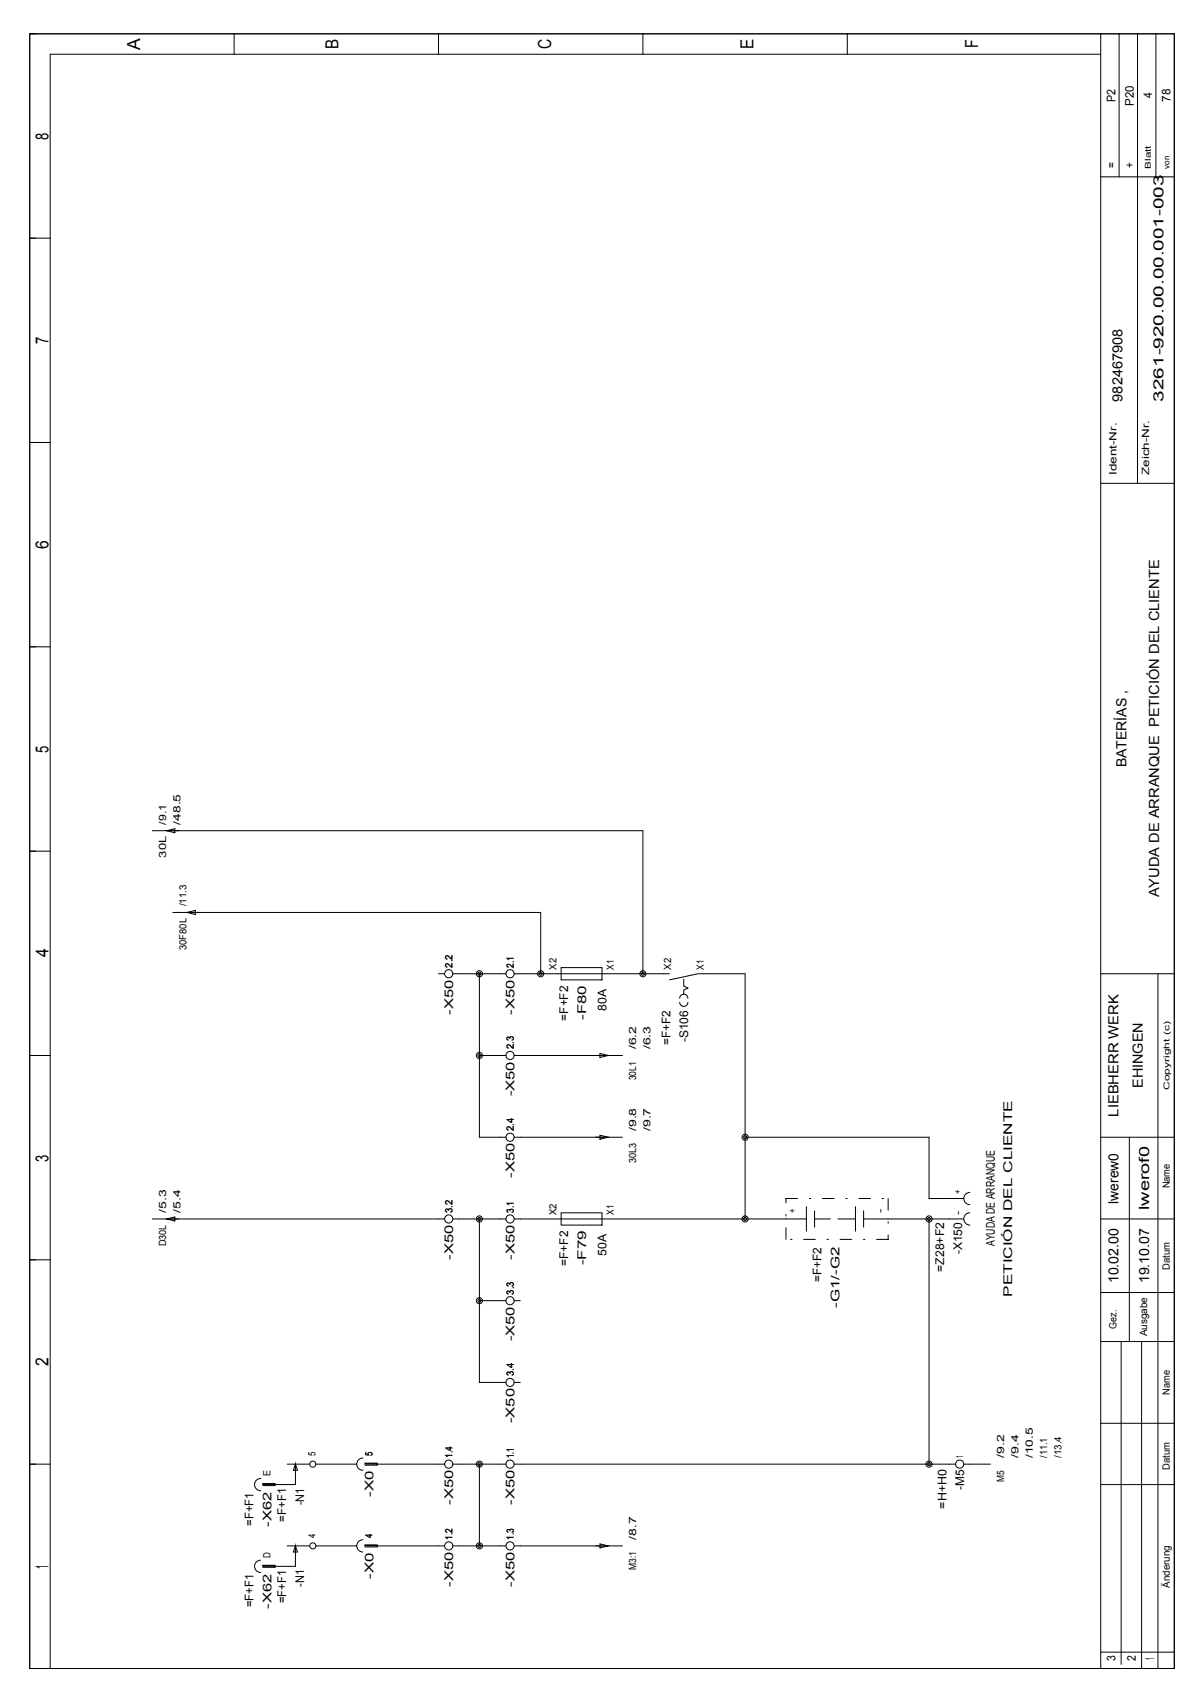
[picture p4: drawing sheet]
<svg xmlns="http://www.w3.org/2000/svg" width="210mm" height="297mm" viewBox="0 0 210 297" stroke-linecap="round" stroke-linejoin="round" font-family="sans-serif">
<g fill="none" stroke="#000" stroke-width=".18">
<path d="M5.2 6h201.8v288.1h-201.8zM41.3 6v3.6M77.3 6v3.6M113.3 6v3.6M149.3 6v3.6M194 9.6h-185.2v284.5M194 6v288.1M197.2 6v25.2M200.5 6v79.2M203.7 6v25.2M194 31.2h13M5.2 42h3.6"/>
<path d="M5.2 78h3.6M194 85.2h13M5.2 114h3.6M5.2 150h3.6M26.9 146.4h86.4v25.3M29.4 146.4l1.4-.3v.7zM30.5 160.9h64.8v10.8M33 160.9l1.4-.4v.7zM77.3 171.7h1.1M79.8 171.7h9.4M84.5 171.7v28.8h4.7M98.9 170.6h7.2v2.1h-7.2z"/>
<path d="M118 171.7h-27.4M118 172.7l5-1h8.3v43.2M119.8 176.7a.72 .72 0 0 0 .7 .7 .72 .72 0 0 0 .7-.7M119.8 176a.72 .72 0 0 1 .7-.7 .72 .72 0 0 1 .7 .7M120.5 173.8l.7 .4-.7 .3v.8M194 171.7h13M204.1 171.7v122.4M5.2 186.1h3.6M84.5 186.1h4.7M90.6 186.1h19.1M105.7 185.7l1.5 .4-1.5 .3zM26.9 214.9h51.5"/>
<path d="M29.4 214.9l1.4-.4v.7zM79.8 214.9h9.4M84.5 214.9v28.8h4.7M98.9 213.8h7.2v2.2h-7.2zM105.7 200.1l1.5 .4-1.5 .3zM109.7 200.5h-19.1M131.3 200.5h32.4v10.8h6.2M142.1 214.9h-51.5M142.1 212.7v4.3M143.6 213.4v2.9M150.8 212.7v4.3M152.2 214.9h17.7"/>
<path d="M152.2 213.4v2.9M163.7 214.9v43.2M170.9 210.2a1.08 1.08 0 0 0-1 1.1 1.08 1.08 0 0 0 1 1.1M170.9 213.8a1.08 1.08 0 0 0-1 1.1 1.08 1.08 0 0 0 1 1.1M194 214.9h13M194 200.5h13M199 200.5v36M5.2 222.1h3.6M84.5 229.3h4.7M90.6 229.3h1.1M194 236.5h13M194 227.9h13"/>
<path d="M197.6 236.5v56.9M201.2 236.5v57.6M5.2 258.1h3.6M50.6 258.1h4M52.1 258.1l.3 1.1h-.7l.4-1.1v3.6h-5.8v-.2h2.2v.4h-2.2M55.7 258.1h7.2M64 257a1.08 1.08 0 0 0-1.1 1.1 1.08 1.08 0 0 0 1.1 1.1M78.4 258.1h-14.1v-.2h2.2v.4h-2.2M79.8 258.1h9.4M84.5 258.1v14.4M90.6 258.1h77.8M90.6 243.7h1.1"/>
<path d="M169.9 258.1h4.6M194 250.9h13M45.9 275a1.08 1.08 0 0 0-1 1.1 1.08 1.08 0 0 0 1 1.1M45.9 260.6a1.08 1.08 0 0 0-1 1.1 1.08 1.08 0 0 0 1 1.1M50.6 272.5h4M52.1 272.5l.3 1.1h-.7l.4-1.1v3.6h-5.8v-.2h2.2v.4h-2.2M55.7 272.5h7.2M64 271.4a1.08 1.08 0 0 0-1.1 1.1 1.08 1.08 0 0 0 1.1 1.1M78.4 272.5h-14.1v-.2h2.2v.4h-2.2M79.8 272.5h9.4M90.6 272.5h19.1M105.7 272.2l1.5 .3-1.5 .4z"/>
<path d="M194 261.7h13M194 291.2h13"/>
<circle cx="79.1" cy="171.7" r=".72"/>
<circle cx="84.5" cy="171.7" r=".27"/>
<circle cx="84.5" cy="171.7" r=".54"/>
<circle cx="89.9" cy="171.7" r=".72"/>
<circle cx="95.3" cy="171.7" r=".54"/>
<circle cx="95.3" cy="171.7" r=".27"/>
<circle cx="113.3" cy="171.7" r=".27"/>
<circle cx="113.3" cy="171.7" r=".54"/>
<circle cx="84.5" cy="186.1" r=".54"/>
<circle cx="84.5" cy="186.1" r=".27"/>
<circle cx="89.9" cy="186.1" r=".72"/>
<circle cx="79.1" cy="214.9" r=".72"/>
<circle cx="84.5" cy="214.9" r=".54"/>
<circle cx="84.5" cy="214.9" r=".27"/>
<circle cx="89.9" cy="214.9" r=".72"/>
<circle cx="89.9" cy="200.5" r=".72"/>
<circle cx="131.3" cy="214.9" r=".54"/>
<circle cx="131.3" cy="200.5" r=".27"/>
<circle cx="131.3" cy="200.5" r=".54"/>
<circle cx="131.3" cy="214.9" r=".27"/>
<circle cx="163.7" cy="214.9" r=".27"/>
<circle cx="163.7" cy="214.9" r=".54"/>
<circle cx="84.5" cy="229.3" r=".54"/>
<circle cx="84.5" cy="229.3" r=".27"/>
<circle cx="89.9" cy="229.3" r=".72"/>
<circle cx="55.1" cy="258.1" r=".54"/>
<circle cx="79.1" cy="258.1" r=".72"/>
<circle cx="84.5" cy="258.1" r=".54"/>
<circle cx="84.5" cy="258.1" r=".27"/>
<circle cx="89.9" cy="243.7" r=".72"/>
<circle cx="89.9" cy="258.1" r=".72"/>
<circle cx="163.7" cy="258.1" r=".27"/>
<circle cx="163.7" cy="258.1" r=".54"/>
<circle cx="169.1" cy="258.1" r=".72"/>
<circle cx="55.1" cy="272.5" r=".54"/>
<circle cx="79.1" cy="272.5" r=".72"/>
<circle cx="84.5" cy="272.5" r=".54"/>
<circle cx="84.5" cy="272.5" r=".27"/>
<circle cx="89.9" cy="272.5" r=".72"/>
</g>
<path d="M120.5 173.8v-1.2M150.8 214.9h-7.2" fill="none" stroke="#000" stroke-width=".18" stroke-dasharray="3.1 1.3"/>
<path d="M138.5 218.5v-7.2M138.5 211.3h18M156.5 218.5h-18M156.5 211.3v7.2" fill="none" stroke="#000" stroke-width=".18" stroke-dasharray="2.1 2.1 .3 2.1"/>
<g font-size="3.2">
<text x="24.7" y="8.7" transform="rotate(-90 24.7 8.7)">A</text>
<text x="59.7" y="8.6" transform="rotate(-90 59.7 8.6)">B</text>
<text x="97.1" y="8.7" transform="rotate(-90 97.1 8.7)">C</text>
<text x="132.8" y="8.6" transform="rotate(-90 132.8 8.6)">E</text>
<text x="172.4" y="8.5" transform="rotate(-90 172.4 8.5)">F</text>
<text x="8.5" y="24.7" transform="rotate(-90 8.5 24.7)">8</text>
<text x="8.5" y="60.7" transform="rotate(-90 8.5 60.7)">7</text>
<text x="8.5" y="96.7" transform="rotate(-90 8.5 96.7)">6</text>
<text x="8.5" y="132.7" transform="rotate(-90 8.5 132.7)">5</text>
<text x="8.5" y="168.8" transform="rotate(-90 8.5 168.8)">4</text>
<text x="8.5" y="204.8" transform="rotate(-90 8.5 204.8)">3</text>
<text x="8.5" y="240.8" transform="rotate(-90 8.5 240.8)">2</text>
<text x="8.5" y="276.5" transform="rotate(-90 8.5 276.5)">1</text>
</g>
<g font-size="2.5">
<text x="197.8" y="70.8" transform="rotate(-90 197.8 70.8)">982467908</text>
<text x="205" y="70.8" transform="rotate(-90 205 70.8)">3261-920.00.00.001-003</text>
<text x="198.6" y="135.3" transform="rotate(-90 198.6 135.3)">BATERÍAS ,</text>
<text x="204.3" y="158.2" transform="rotate(-90 204.3 158.2)">AYUDA DE ARRANQUE PETICIÓN DEL CLIENTE</text>
<text x="201.4" y="191.8" transform="rotate(-90 201.4 191.8)">EHINGEN</text>
<text x="197.1" y="196.8" transform="rotate(-90 197.1 196.8)">LIEBHERR WERK</text>
<text x="197.1" y="212.2" transform="rotate(-90 197.1 212.2)">lwerew0</text>
<text x="202.5" y="213.3" transform="rotate(-90 202.5 213.3)">lwerof0</text>
<text x="197.1" y="226.2" transform="rotate(-90 197.1 226.2)">10.02.00</text>
<text x="202.5" y="226.2" transform="rotate(-90 202.5 226.2)">19.10.07</text>
</g>
<g font-size="2.1">
<text x="196.6" y="18" transform="rotate(-90 196.6 18)">P2</text>
<text x="203.1" y="17.3" transform="rotate(-90 203.1 17.3)">4</text>
<text x="206.3" y="17.9" transform="rotate(-90 206.3 17.9)">78</text>
<text x="199.8" y="18.6" transform="rotate(-90 199.8 18.6)">P20</text>
<text x="196.6" y="29.6" transform="rotate(-90 196.6 29.6)">=</text>
<text x="199.8" y="29.6" transform="rotate(-90 199.8 29.6)">+</text>
<text x="79.9" y="178.8" transform="rotate(-90 79.9 178.8)">-X50</text>
<text x="90.7" y="178.8" transform="rotate(-90 90.7 178.8)">-X50</text>
<text x="100.1" y="179.9" transform="rotate(-90 100.1 179.9)">=F+F2</text>
<text x="103.3" y="179.8" transform="rotate(-90 103.3 179.8)">-F80</text>
<text x="106.9" y="178.2" transform="rotate(-90 106.9 178.2)">80A</text>
<text x="118.2" y="184.2" transform="rotate(-90 118.2 184.2)">=F+F2</text>
<text x="121.3" y="183.7" transform="rotate(-90 121.3 183.7)">-S106</text>
<text x="90.7" y="193.3" transform="rotate(-90 90.7 193.3)">-X50</text>
<text x="90.7" y="207.7" transform="rotate(-90 90.7 207.7)">-X50</text>
<text x="106.9" y="221.4" transform="rotate(-90 106.9 221.4)">50A</text>
<text x="169.6" y="221.1" transform="rotate(-90 169.6 221.1)">-X150</text>
<text x="175.3" y="219.7" transform="rotate(-90 175.3 219.7)">AYUDA DE ARRANQUE</text>
<text x="79.9" y="222.1" transform="rotate(-90 79.9 222.1)">-X50</text>
<text x="90.7" y="222.1" transform="rotate(-90 90.7 222.1)">-X50</text>
<text x="100.1" y="223.1" transform="rotate(-90 100.1 223.1)">=F+F2</text>
<text x="103.3" y="223" transform="rotate(-90 103.3 223)">-F79</text>
<text x="144.8" y="226" transform="rotate(-90 144.8 226)">=F+F2</text>
<text x="166.4" y="224.2" transform="rotate(-90 166.4 224.2)">=Z28+F2</text>
<text x="148" y="230.5" transform="rotate(-90 148 230.5)">-G1/-G2</text>
<text x="178.4" y="228.6" transform="rotate(-90 178.4 228.6)">PETICIÓN DEL CLIENTE</text>
<text x="90.7" y="236.5" transform="rotate(-90 90.7 236.5)">-X50</text>
<text x="90.7" y="250.9" transform="rotate(-90 90.7 250.9)">-X50</text>
<text x="65.8" y="263.9" transform="rotate(-90 65.8 263.9)">-X0</text>
<text x="169.9" y="262.7" transform="rotate(-90 169.9 262.7)">-M5</text>
<text x="44.7" y="269" transform="rotate(-90 44.7 269)">=F+F1</text>
<text x="47.8" y="269.2" transform="rotate(-90 47.8 269.2)">-X62</text>
<text x="50.4" y="268.2" transform="rotate(-90 50.4 268.2)">=F+F1</text>
<text x="53.6" y="265.3" transform="rotate(-90 53.6 265.3)">-N1</text>
<text x="79.9" y="265.3" transform="rotate(-90 79.9 265.3)">-X50</text>
<text x="90.7" y="265.3" transform="rotate(-90 90.7 265.3)">-X50</text>
<text x="166.8" y="265.9" transform="rotate(-90 166.8 265.9)">=H+H0</text>
<text x="53.6" y="279.7" transform="rotate(-90 53.6 279.7)">-N1</text>
<text x="65.8" y="278.3" transform="rotate(-90 65.8 278.3)">-X0</text>
<text x="79.9" y="279.7" transform="rotate(-90 79.9 279.7)">-X50</text>
<text x="90.7" y="279.7" transform="rotate(-90 90.7 279.7)">-X50</text>
<text x="44.7" y="283.4" transform="rotate(-90 44.7 283.4)">=F+F1</text>
<text x="47.8" y="283.6" transform="rotate(-90 47.8 283.6)">-X62</text>
<text x="50.4" y="282.7" transform="rotate(-90 50.4 282.7)">=F+F1</text>
<text x="196.6" y="292.9" transform="rotate(-90 196.6 292.9)">3</text>
<text x="200.2" y="292.8" transform="rotate(-90 200.2 292.8)">2</text>
<text x="203.4" y="292.6" transform="rotate(-90 203.4 292.6)">1</text>
</g>
<g font-size="1.8">
<text x="196.8" y="83.8" transform="rotate(-90 196.8 83.8)">Ident-Nr.</text>
<text x="202.6" y="83.8" transform="rotate(-90 202.6 83.8)">Zeich-Nr.</text>
<text x="29.3" y="145.4" transform="rotate(-90 29.3 145.4)">/9.1</text>
<text x="31.8" y="145.4" transform="rotate(-90 31.8 145.4)">/48.5</text>
<text x="29.3" y="151.2" transform="rotate(-90 29.3 151.2)">30L</text>
<text x="32.9" y="159.8" transform="rotate(-90 32.9 159.8)">/11.3</text>
<text x="32.9" y="167.5" transform="rotate(-90 32.9 167.5)">30F80L</text>
<text x="79.7" y="170.6" transform="rotate(-90 79.7 170.6)">2.2</text>
<text x="90.5" y="170.6" transform="rotate(-90 90.5 170.6)">2.1</text>
<text x="98.1" y="170.9" transform="rotate(-90 98.1 170.9)">X2</text>
<text x="108.2" y="170.9" transform="rotate(-90 108.2 170.9)">X1</text>
<text x="118.3" y="170.9" transform="rotate(-90 118.3 170.9)">X2</text>
<text x="124" y="170.9" transform="rotate(-90 124 170.9)">X1</text>
<text x="90.5" y="185" transform="rotate(-90 90.5 185)">2.3</text>
<text x="112.1" y="185" transform="rotate(-90 112.1 185)">/6.2</text>
<text x="114.7" y="185" transform="rotate(-90 114.7 185)">/6.3</text>
<text x="112.1" y="190.4" transform="rotate(-90 112.1 190.4)">30L1</text>
<text x="90.5" y="199.4" transform="rotate(-90 90.5 199.4)">2.4</text>
<text x="112.1" y="199.4" transform="rotate(-90 112.1 199.4)">/9.8</text>
<text x="114.7" y="199.4" transform="rotate(-90 114.7 199.4)">/9.7</text>
<text x="112.1" y="205.1" transform="rotate(-90 112.1 205.1)">30L3</text>
<text x="206.2" y="209.5" transform="rotate(-90 206.2 209.5)">Name</text>
<text x="29.3" y="213.8" transform="rotate(-90 29.3 213.8)">/5.3</text>
<text x="31.8" y="213.8" transform="rotate(-90 31.8 213.8)">/5.4</text>
<text x="79.7" y="213.8" transform="rotate(-90 79.7 213.8)">3.2</text>
<text x="90.5" y="213.8" transform="rotate(-90 90.5 213.8)">3.1</text>
<text x="98.1" y="214.2" transform="rotate(-90 98.1 214.2)">X2</text>
<text x="108.2" y="214.2" transform="rotate(-90 108.2 214.2)">X1</text>
<text x="140.2" y="213.9" transform="rotate(-90 140.2 213.9)">+</text>
<text x="155.7" y="213.8" transform="rotate(-90 155.7 213.8)">-</text>
<text x="169.4" y="214.2" transform="rotate(-90 169.4 214.2)">-</text>
<text x="169.4" y="210.6" transform="rotate(-90 169.4 210.6)">+</text>
<text x="29.3" y="219.7" transform="rotate(-90 29.3 219.7)">D30L</text>
<text x="206.2" y="223.8" transform="rotate(-90 206.2 223.8)">Datum</text>
<text x="90.5" y="228.2" transform="rotate(-90 90.5 228.2)">3.3</text>
<text x="196.8" y="234.2" transform="rotate(-90 196.8 234.2)">Gez.</text>
<text x="202.2" y="235.6" transform="rotate(-90 202.2 235.6)">Ausgabe</text>
<text x="90.5" y="242.6" transform="rotate(-90 90.5 242.6)">3.4</text>
<text x="206.2" y="245.9" transform="rotate(-90 206.2 245.9)">Name</text>
<text x="55.6" y="256.7" transform="rotate(-90 55.6 256.7)">5</text>
<text x="65.7" y="256.7" transform="rotate(-90 65.7 256.7)">5</text>
<text x="79.7" y="257" transform="rotate(-90 79.7 257)">1.4</text>
<text x="90.5" y="257" transform="rotate(-90 90.5 257)">1.1</text>
<text x="169.8" y="257" transform="rotate(-90 169.8 257)">1</text>
<text x="177" y="257" transform="rotate(-90 177 257)">/9.2</text>
<text x="179.5" y="257" transform="rotate(-90 179.5 257)">/9.4</text>
<text x="182" y="257" transform="rotate(-90 182 257)">/10.5</text>
<text x="184.5" y="257" transform="rotate(-90 184.5 257)">/11.1</text>
<text x="187.1" y="257" transform="rotate(-90 187.1 257)">/13.4</text>
<text x="47.7" y="260.3" transform="rotate(-90 47.7 260.3)">E</text>
<text x="177" y="261.2" transform="rotate(-90 177 261.2)">M5</text>
<text x="206.2" y="259.1" transform="rotate(-90 206.2 259.1)">Datum</text>
<text x="47.7" y="274.7" transform="rotate(-90 47.7 274.7)">D</text>
<text x="55.6" y="271.1" transform="rotate(-90 55.6 271.1)">4</text>
<text x="65.7" y="271.1" transform="rotate(-90 65.7 271.1)">4</text>
<text x="79.7" y="271.4" transform="rotate(-90 79.7 271.4)">1.2</text>
<text x="90.5" y="271.4" transform="rotate(-90 90.5 271.4)">1.3</text>
<text x="112.1" y="271.4" transform="rotate(-90 112.1 271.4)">/8.7</text>
<text x="112.1" y="276.8" transform="rotate(-90 112.1 276.8)">M3:1</text>
<text x="206.2" y="279.9" transform="rotate(-90 206.2 279.9)">Änderung</text>
</g>
<g font-size="1.4">
<text x="202.9" y="29.7" transform="rotate(-90 202.9 29.7)">Blatt</text>
<text x="206.1" y="29.7" transform="rotate(-90 206.1 29.7)">von</text>
<text x="206.1" y="192.1" transform="rotate(-90 206.1 192.1)">Copyright (c)</text>
</g>
</svg>
